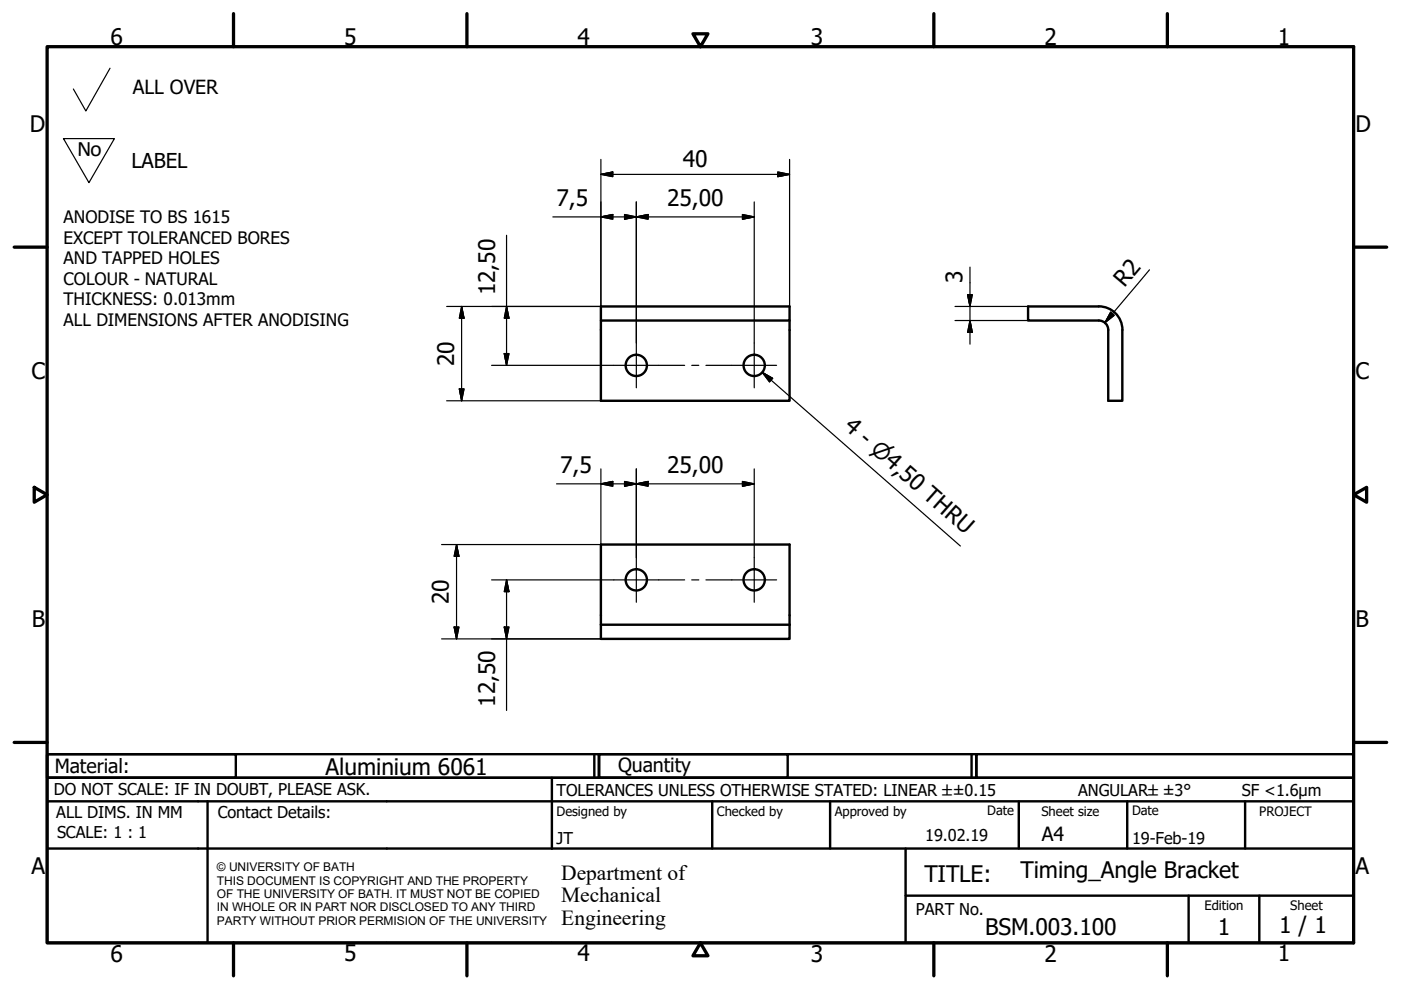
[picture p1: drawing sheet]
<svg xmlns="http://www.w3.org/2000/svg" width="297mm" height="210mm" viewBox="0 0 297 210" stroke-linecap="round" stroke-linejoin="round" font-family="sans-serif">
<!-- layer: Visible (ISO) -->
<g fill="none" stroke="#000" stroke-width=".51">
<path d="M127.4 68v-3h40v3h-40v17h40v-17M233 65h-15v3h15a2 2 0 0 1 2 2v15h3v-15M233 65a5 5 0 0 1 5 5M127.4 115.5h40v20h-40zM127.4 132.5h40"/>
<circle cx="134.9" cy="77.5" r="2.25"/>
<circle cx="159.9" cy="77.5" r="2.25"/>
<circle cx="134.9" cy="122.9" r="2.25"/>
<circle cx="159.9" cy="122.9" r="2.25"/>
</g>
<!-- layer: Border (ISO) -->
<g fill="none" stroke="#000" stroke-width=".7">
<path d="M10 9.9h277v190h-277zM49.5 2.9v7M99 2.9v7M146.9 7.2h3.2l-1.6 2.7zM198 2.9v7M247.5 2.9v7M3 52.4h7M287 52.4h7M7.3 103.3l2.7 1.6-2.7 1.6zM287 104.9l2.8-1.6v3.2zM3 157.4h7M287 157.4h7"/>
<path d="M49.5 199.9v7M99 199.9v7M148.5 199.9l1.6 2.7h-3.2zM198 199.9v7M247.5 199.9v7"/>
</g>
<!-- layer: Title (ISO) -->
<g fill="none" stroke="#000" stroke-width=".51">
<path d="M10 159.9h40v5h-40zM10 159.9h117v5h-117zM126 159.9v5M127 159.9h40v5h-40zM127 159.9h80v5h-80zM206 159.9v5M207 159.9h80v5h-80zM10 169.9v-5h277v5M10 169.9h277v30h-277zM10 179.9h277M44 169.9v30M117 164.9v15"/>
<path d="M151 169.9v10M176 169.9v10M192 179.9v20M216 169.9v10M239 169.9v10M264 169.9v10M192 189.9h95M252 189.9v10M267 189.9v10"/>
</g>
<!-- layer: Center Mark (ISO) -->
<path d="M134.9 72.7v9.5M159.9 72.7v9.5M134.9 118.2v9.5M159.9 118.2v9.5" fill="none" stroke="#000" stroke-width=".25"/>
<!-- layer: Centerline (ISO) -->
<path d="M130.2 77.5h15M146.7 77.5h1.5M149.7 77.5h15M130.2 123h15M146.7 123h1.5M149.7 123h15" fill="none" stroke="#000" stroke-width=".25"/>
<!-- layer: Sketch Geometry (ISO) -->
<path d="M23.3 14.5l-5.1 9-2.6-4.6M13.5 29.4h10.8l-5.4 9.3z" fill="none" stroke="#000" stroke-width=".25"/>
<!-- layer: Symbol (ISO) -->
<path d="M161.6 78.9l2.2 1.3-.6 .8zM161.6 78.9l42 36.9" fill="none" stroke="#000" stroke-width=".25"/>
<path d="M161.6 78.9l2.2 1.3zM161.6 78.9l2.2 1.3-.6 .8z" fill="#000" stroke="#000" stroke-width=".25"/>
<!-- layer: Dimension (ISO) -->
<g fill="none" stroke="#000" stroke-width=".25">
<path d="M127.4 37l2.5-.5v1zM127.4 37h40M127.4 33.8v36.2M164.9 36.5l2.5 .5-2.5 .5zM167.4 33.8v31.2M107.4 49.9v27.6M117.2 46h42.7M127.4 46l2.5-.5v1zM132.4 45.5l2.5 .5-2.5 .5zM134.9 46l2.5-.5v1zM134.9 42.8v29.9M157.4 45.5l2.5 .5-2.5 .5z"/>
<path d="M159.9 42.8v29.9M205.7 56.6v16.4M243.7 57.2l-9.4 11.2M94.7 65h32.7M97.9 65l.5 2.5h-1zM97.9 65v20M104.2 77.5h26M106.9 75h1l-.5 2.5zM107.4 65l.5 2.5h-1zM202.5 65h15.5M202.5 68h15.5M205.1 62.5h1l-.4 2.5z"/>
<path d="M205.7 68l.4 2.5h-1zM235.5 66.2l.7 .7-1.9 1.5zM94.7 85h32.7M97.4 82.5h1l-.5 2.5zM127.4 99.4v16.1h-33.8M134.9 99.4v18.8M159.9 99.4v18.8M96.8 115.5l.5 2.5h-1zM96.8 115.5v20M118 102.6h41.9M127.4 102.6l2.5-.5v1zM132.4 102.1l2.5 .5-2.5 .5z"/>
<path d="M134.9 102.6l2.5-.5v1zM157.4 102.1l2.5 .5-2.5 .5zM93.6 135.5h33.8M96.3 132.9h1l-.5 2.6zM104.2 123h26M106.9 132.9h1l-.5 2.6zM107.4 123l.5 2.4h-1zM107.4 123v27.6"/>
</g>
<g fill="#000" stroke="#000" stroke-width=".25">
<path d="M127.4 37l2.5-.5zM127.4 37l2.5-.5v1zM164.9 37.5l2.5-.5zM164.9 36.5l2.5 .5-2.5 .5zM127.4 46l2.5-.5zM127.4 46l2.5-.5v1zM132.4 46.5l2.5-.5zM132.4 45.5l2.5 .5-2.5 .5zM134.9 46l2.5-.5zM134.9 46l2.5-.5v1zM157.4 46.5l2.5-.5zM157.4 45.5l2.5 .5-2.5 .5z"/>
<path d="M97.9 65l.5 2.5zM97.9 65l.5 2.5h-1zM106.9 75l.5 2.5zM106.9 75h1l-.5 2.5zM107.4 65l.5 2.5zM107.4 65l.5 2.5h-1zM205.1 62.5l.6 2.5zM205.1 62.5h1l-.4 2.5zM205.7 68l.4 2.5zM205.7 68l.4 2.5h-1zM235.5 66.2l-1.2 2.2zM235.5 66.2l.7 .7-1.9 1.5z"/>
<path d="M97.4 82.5l.5 2.5zM97.4 82.5h1l-.5 2.5zM96.8 115.5l.5 2.5zM96.8 115.5l.5 2.5h-1zM127.4 102.6l2.5-.5zM127.4 102.6l2.5-.5v1zM132.4 103.1l2.5-.5zM132.4 102.1l2.5 .5-2.5 .5zM134.9 102.6l2.5-.5zM134.9 102.6l2.5-.5v1zM157.4 103.1l2.5-.5zM157.4 102.1l2.5 .5-2.5 .5z"/>
<path d="M96.3 132.9l.5 2.6zM96.3 132.9h1l-.5 2.6zM106.9 132.9l.5 2.6zM106.9 132.9h1l-.5 2.6zM107.4 123l.5 2.4zM107.4 123l.5 2.4h-1z"/>
</g>
<g font-size="4.8">
<text x="23.4" y="9.5">6</text>
<text x="72.9" y="9.5">5</text>
<text x="122.4" y="9.5">4</text>
<text x="171.9" y="9.5">3</text>
<text x="221.4" y="9.5">2</text>
<text x="270.9" y="9.5">1</text>
<text x="6.3" y="27.9">D</text>
<text x="287.4" y="27.9">D</text>
<text x="144.8" y="35.4">40</text>
<text x="118" y="43.6">7,5</text>
<text x="141.4" y="43.6">25,00</text>
<text x="105" y="62.6" transform="rotate(-90 105 62.6)">12,50</text>
<text x="204" y="60" transform="rotate(-90 204 60)">3</text>
<text x="238.4" y="61.1" transform="rotate(-50 238.4 61.1)">R2</text>
<text x="96.3" y="77.6" transform="rotate(-90 96.3 77.6)">20</text>
<text x="6.7" y="80.4">C</text>
<text x="287.4" y="80.4">C</text>
<text x="178.8" y="90.8" transform="rotate(41 178.8 90.8)">4 - ⌀4,50 THRU</text>
<text x="118.8" y="100.2">7,5</text>
<text x="141.4" y="100.2">25,00</text>
<text x="95.2" y="128.1" transform="rotate(-90 95.2 128.1)">20</text>
<text x="6.8" y="132.9">B</text>
<text x="287.4" y="132.9">B</text>
<text x="105" y="149.9" transform="rotate(-90 105 149.9)">12,50</text>
<text x="69" y="164.3">Aluminium 6061</text>
<text x="6.7" y="185.4">A</text>
<text x="287.4" y="185.4">A</text>
<text x="196" y="187">TITLE:</text>
<text x="216.4" y="186.2">Timing_Angle Bracket</text>
<text x="271.2" y="197.9">1 / 1</text>
<text x="23.4" y="203.9">6</text>
<text x="72.9" y="203.8">5</text>
<text x="122.4" y="203.8">4</text>
<text x="171.9" y="203.9">3</text>
<text x="208.9" y="198.2">BSM.003.100</text>
<text x="221.4" y="203.9">2</text>
<text x="258.2" y="198.2">1</text>
<text x="270.9" y="203.8">1</text>
</g>
<text font-size="4.7" x="16.4" y="33.2">No</text>
<g font-size="4.6">
<text x="119" y="186.5">Department of</text>
<text x="119" y="191.3">Mechanical</text>
<text x="119" y="196">Engineering</text>
</g>
<text font-size="4.3" x="27.9" y="35.6">LABEL</text>
<g font-size="4.1">
<text x="28.2" y="20">ALL OVER</text>
<text x="11.6" y="163.9">Material:</text>
<text x="131" y="163.7">Quantity</text>
<text x="220.9" y="178.4">A4</text>
</g>
<g font-size="3.6">
<text x="13.5" y="47.3">ANODISE TO BS 1615</text>
<text x="13.5" y="51.7">EXCEPT TOLERANCED BORES</text>
<text x="13.5" y="56">AND TAPPED HOLES</text>
<text x="13.5" y="60.4">COLOUR - NATURAL</text>
<text x="13.5" y="64.7">THICKNESS: 0.013mm</text>
<text x="13.5" y="69.1">ALL DIMENSIONS AFTER ANODISING</text>
</g>
<g font-size="3.5">
<text x="11.4" y="168.5">DO NOT SCALE: IF IN DOUBT, PLEASE ASK.</text>
<text x="11.9" y="173.5">ALL DIMS. IN MM</text>
<text x="46.2" y="173.5">Contact Details:</text>
<text x="118" y="168.8">TOLERANCES UNLESS OTHERWISE STATED: LINEAR ±±0.15</text>
<text x="228.6" y="168.8">ANGULAR±±3°</text>
<text x="263.3" y="168.8">SF &lt;1.6µm</text>
<text x="12.1" y="177.6">SCALE: 1 : 1</text>
<text x="118" y="178.9">JT</text>
<text x="196.2" y="178.3">19.02.19</text>
<text x="240" y="178.9">19-Feb-19</text>
<text x="194.2" y="194.1">PART No.</text>
</g>
<g font-size="2.8">
<text x="118" y="173">Designed by</text>
<text x="152" y="173">Checked by</text>
<text x="177" y="173">Approved by</text>
<text x="209.3" y="172.9">Date</text>
<text x="220.8" y="173">Sheet size</text>
<text x="240" y="172.9">Date</text>
<text x="267" y="172.9">PROJECT</text>
<text x="255.4" y="193">Edition</text>
<text x="273.6" y="193">Sheet</text>
</g>
<g font-size="2.5">
<text x="46" y="184.7">© UNIVERSITY OF BATH</text>
<text x="46" y="187.6">THIS DOCUMENT IS COPYRIGHT AND THE PROPERTY</text>
<text x="46" y="190.4">OF THE UNIVERSITY OF BATH. IT MUST NOT BE COPIED</text>
<text x="46" y="193.2">IN WHOLE OR IN PART NOR DISCLOSED TO ANY THIRD</text>
<text x="46" y="196.1">PARTY WITHOUT PRIOR PERMISION OF THE UNIVERSITY</text>
</g>
</svg>
